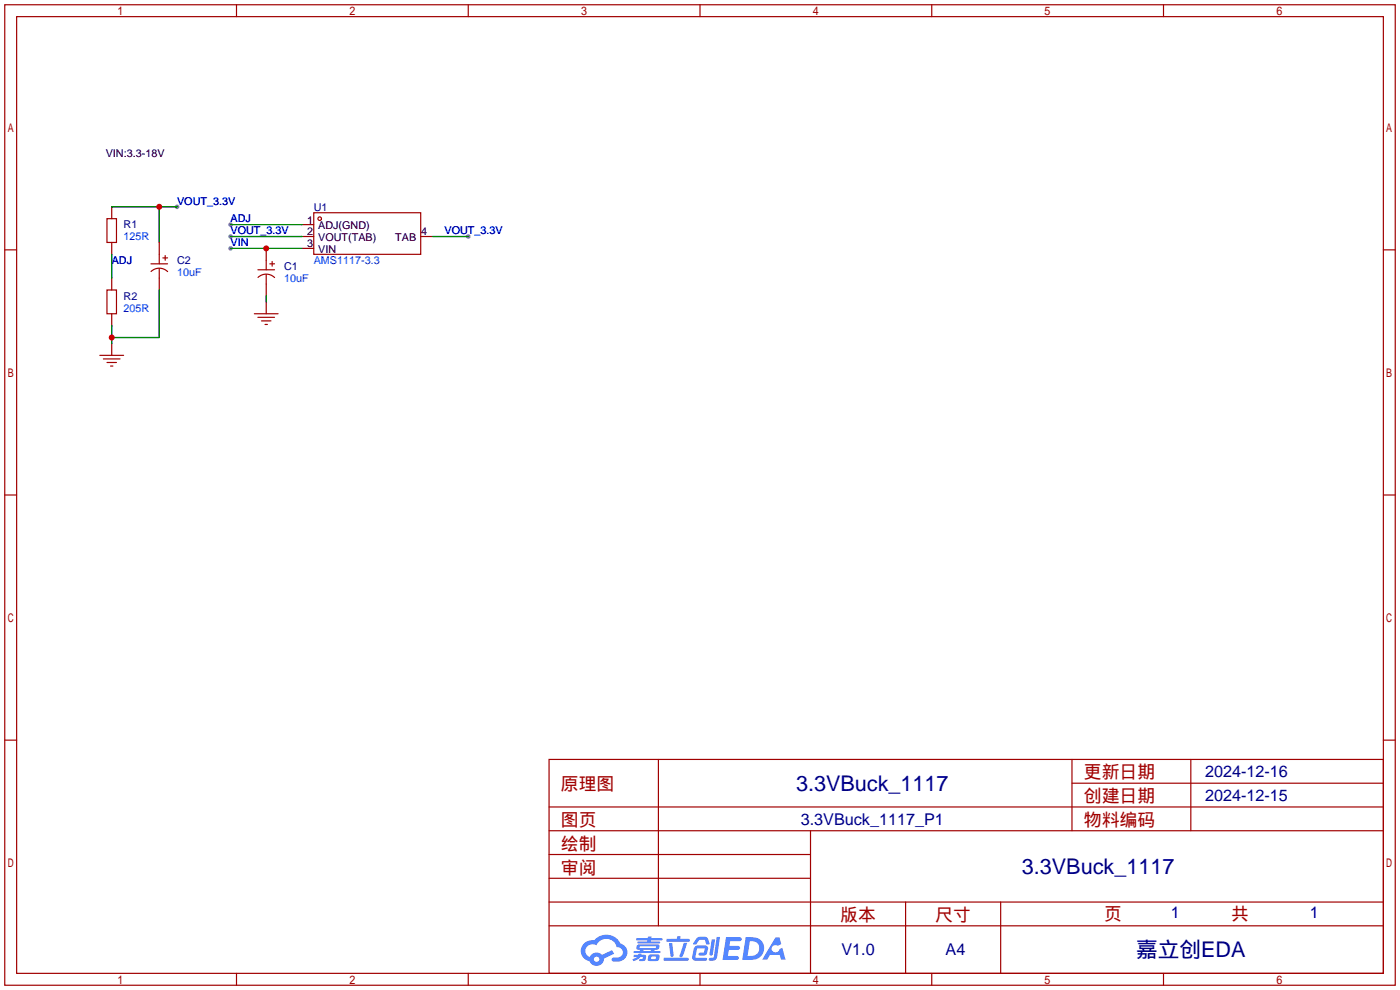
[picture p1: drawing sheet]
<svg xmlns="http://www.w3.org/2000/svg" width="299mm" height="212mm" viewBox="0 0 299 212" stroke-linecap="round" stroke-linejoin="round" font-family="sans-serif">
<g fill="#999">
<circle cx="49.3" cy="53.1" r=".51"/>
<circle cx="49.3" cy="50.5" r=".51"/>
<circle cx="37.8" cy="44.2" r=".51"/>
<circle cx="49.3" cy="48" r=".51"/>
<circle cx="100.1" cy="50.5" r=".51"/>
</g>
<g fill="none" stroke="#a10000" stroke-width=".25">
<path d="M1 1h297.2v209.6h-297.2zM3.6 3.6h292.1v204.4h-292.1zM50.5 1v2.6M100.1 1v2.6M149.6 1v2.6M199.1 1v2.6M248.7 1v2.6M1 53.4h2.6M295.7 53.4h2.5M1 105.8h2.6M295.7 105.8h2.5M1 158.2h2.6"/>
<path d="M295.7 158.2h2.5M117.3 162.3h178.4v45.7h-178.4zM117.3 177.5h178.4M117.3 172.5h178.4M140.7 162.3v35.6M173.2 177.5v30.5M229.1 162.3v15.2M229.1 167.4h66.6M254.5 162.3v15.2M117.3 182.6h55.9M117.3 197.9h178.4M117.3 192.8h178.4"/>
<path d="M117.3 187.7h55.9M193.5 192.8v15.2M213.9 192.8v15.2M50.5 208v2.6M100.1 208v2.6M149.6 208v2.6M199.1 208v2.6M248.7 208v2.6"/>
</g>
<g fill="#5487ff">
<path d="M155.2 200.3h2.6a.48 .48 0 0 1 .7 .4 .48 .48 0 0 1-.6 .4h-1.8l-.2 1.1h1.9a.43 .43 0 0 1 .4 .4 .43 .43 0 0 1-.5 .4h-1.9l-.2 1.3h1.7a.45 .45 0 0 1 .5 .2 .45 .45 0 0 1-.1 .6h-3.3z"/>
<path d="M165.7 200.3h.9l.4 1.5-.8 .3a.84 .84 0 0 0-1.2 .3 .84 .84 0 0 0 .4 1.1 .84 .84 0 0 0 1.1-.4l.1-.2 .6-.3 .7 2.5h-1l-.2-1h-2.1l-.6 1h-1.1z"/>
<path d="M152.1 200.8h.7l-.5 3.1a.36 .36 0 0 1-.3 .3 .36 .36 0 0 1-.4-.3z"/>
<path d="M153.2 200.2h.7l-.6 4.3a1.13 1.13 0 0 1-1.8 .6l.2-.4h.7l.2-.2z"/>
<path d="M148.9 200.6l.6-.4h1a.77 .77 0 0 1 .9 .5l.3 1-.2 .2h-.5l-.3-.9-.2-.2-1 .1-.7 1-.6-.1-.1-.2z"/>
<path d="M148.4 202.4l.6-.3h1.7a.81 .81 0 0 1 .7 .5 .81 .81 0 0 1-.2 .8 .81 .81 0 0 1-.9 .8h-.7a.32 .32 0 0 1-.3-.3 .32 .32 0 0 1 .4-.3h.7l.2-.9-1.6 .1-.4 1.8 2.2 .1a.32 .32 0 0 1 .3 .4 .32 .32 0 0 1-.4 .2h-2.2l-.5-.3-.1-.5z"/>
<path d="M141.9 204.7h5a.33 .33 0 0 1 .3 .3 .33 .33 0 0 1-.3 .3h-4.9l-.2-.1z"/>
<path d="M146.1 201.5h.8l-.7 2a.98 .98 0 0 1-.7 1.1l-.3-.3z"/>
<path d="M143 201.6h.7l.3 2.5a.34 .34 0 0 1-.3 .4 .34 .34 0 0 1-.4-.3z"/>
<path d="M142.5 200.7h2.1l.3-.6h.6l-.1 .6h1.7a.32 .32 0 0 1 .4 .3 .32 .32 0 0 1-.4 .3h-4.5l-.2-.2z"/>
<path d="M135.5 204.1h.9l.1-.3h.6v.3h.8a.82 .82 0 0 1-.5 1.3h-.8v-.4l.7-.1 .1-.3a.68 .68 0 0 0-1 .4l-1.1 .4-.1-.4 .9-.5h-.7z"/>
<path d="M136 200.5h2.4l.1-.3h.7v.3h2.2l.2 .3-.2 .2h-2.3v.2h1.8l.2 .3-.2 .1h-4.5l-.1-.4h2l.1-.2h-2.3l-.1-.2z"/>
<path d="M159.4 200.3l-.8 4.9h1.7a2.5 2.5 0 0 0 3-2.5 2.5 2.5 0 0 0-3.1-2.4zM160.3 201.1a1.61 1.61 0 0 1 2 1.5 1.61 1.61 0 0 1-1.8 1.7h-.7z"/>
<path d="M136.2 202a.55 .55 0 0 0-.2 .8 .55 .55 0 0 0 .7 .2l.1 .3h-1.3v.3l5.4 .1 .3-.2-.2-.2h-1.2l.2-.3a.7 .7 0 0 0 .8-.3 .7 .7 0 0 0 0-.8l-4.2-.1zM136.8 202.3l3.3-.1 .1 .1-.2 .3h-3.2zM137.5 203h1.7l-.2 .3h-1.4z"/>
<path d="M138.6 204.2a1.05 1.05 0 0 0 0 1.2 2.91 2.91 0 0 0 2.2-.2 .98 .98 0 0 0 0-1.2h-1.6zM139.2 204.5l.9-.1 .1 .4-.2 .2-.8-.1z"/>
<path d="M124.9 201.6a2.23 2.23 0 0 0-.7 2.3 2.23 2.23 0 0 0 1.8 1.6 1.58 1.58 0 0 0 1.8 .9 1.58 1.58 0 0 0 1.3-1.5l2.2-1.1-.5-.7-2.1 1a1.65 1.65 0 0 0-2.7 .4 1.45 1.45 0 0 1-.8-1.9 1.45 1.45 0 0 1 2-.7l.3 .1a2.3 2.3 0 0 1 2.3-1.3 2.3 2.3 0 0 1 2 1.7 1.12 1.12 0 0 1 1.3 1 1.12 1.12 0 0 1-1.1 1.2h-.7a.45 .45 0 0 0-.6 .4 .45 .45 0 0 0 .5 .5 2.21 2.21 0 0 0 2.2-.5 2.21 2.21 0 0 0 .5-2.3 2.13 2.13 0 0 0-1.3-1.1 3.3 3.3 0 0 0-5.6-.7l-1.1 .1zM127 205a.57 .57 0 0 1 1.1 0 .57 .57 0 0 1-1.1 0z"/>
</g>
<g fill="none" stroke="#a10000" stroke-width=".25">
<path d="M22.9 46.7h2v5.1h-2zM32.3 56.4h3.5M32.3 58a2.54 2.54 0 0 1 3.5 0M34 54.4v2M34 57.4v2M34.8 55.1h1M35.3 54.6v1M55.1 57.7h3.6M55.1 59.3a2.54 2.54 0 0 1 3.6 0M56.9 55.6v2.1M56.9 58.7v2M57.7 56.4h1"/>
<path d="M58.2 55.9v1M67.1 45.5h22.8v8.9h-22.8zM21.3 75.9h5.1M22.1 76.7h3.6M22.9 62h2v5.1h-2zM22.9 77.5h2M23.6 78.2h.5M54.4 67.1h5M55.1 67.8h3.6M55.9 68.6h2M56.6 69.3h.5"/>
<circle cx="68.3" cy="46.7" r=".38"/>
</g>
<g fill="none" stroke="#870000" stroke-width=".25">
<path d="M23.9 44.2v2.5M23.9 51.8v2.6M23.9 59.4v2.6M34 51.8v2.6M34 59.4v2.6M56.9 53.1v2.5M64.5 48h2.6M64.5 50.5h2.6M64.5 53.1h2.6M89.9 50.5h2.6M23.9 67.1v2.5M23.9 73.4v2.5"/>
<path d="M56.9 60.7v2.5M56.9 64.5v2.6"/>
</g>
<path d="M23.9 44.2h13.9M23.9 54.4v5M34 44.2v7.6M49.3 53.1h15.2M49.3 50.5h15.2M49.3 48h15.2M92.5 50.5h7.6M23.9 69.6v3.8M34 62v10.1h-10.1M56.9 63.2v1.3" fill="none" stroke="#008700" stroke-width=".25"/>
<g fill="#c00">
<circle cx="56.9" cy="53.1" r=".63"/>
<circle cx="34" cy="44.2" r=".63"/>
<circle cx="23.9" cy="72.1" r=".63"/>
</g>
<g font-size="4.6" fill="#000080">
<text x="170.1" y="169">3.3VBuck_1117</text>
<text x="218.4" y="186.8">3.3VBuck_1117</text>
<text x="242.8" y="204.6">嘉立创EDA</text>
</g>
<g font-size="3.8" fill="#a00000">
<text x="231.6" y="166.4">更新日期</text>
<text x="119.9" y="168.9">原理图</text>
<text x="231.6" y="171.5">创建日期</text>
<text x="119.9" y="176.5">图页</text>
<text x="231.6" y="176.5">物料编码</text>
<text x="119.9" y="181.6">绘制</text>
<text x="119.9" y="186.7">审阅</text>
<text x="179.6" y="196.9">版本</text>
<text x="199.9" y="196.9">尺寸</text>
<text x="236" y="196.6">页</text>
<text x="263.1" y="196.6">共</text>
</g>
<g font-size="3.5" fill="#000080">
<text x="257.6" y="166.1">2024-12-16</text>
<text x="257.6" y="171.1">2024-12-15</text>
<text x="171.1" y="176.2">3.3VBuck_1117_P1</text>
<text x="250.2" y="196.3">1</text>
<text x="280" y="196.3">1</text>
<text x="179.8" y="204.2">V1.0</text>
<text x="202.1" y="204.2">A4</text>
</g>
<g font-size="2.3">
<text x="22.6" y="33.6">VIN:3.3-18V</text>
<text x="65.6" y="47.8">1</text>
<text x="65.6" y="50.3">2</text>
<text x="65.6" y="52.9">3</text>
<text x="68" y="49">ADJ(GND)</text>
<text x="68" y="51.6">VOUT(TAB)</text>
<text x="84.5" y="51.6">TAB</text>
<text x="90" y="50.3">4</text>
<text x="68" y="54.1">VIN</text>
</g>
<g font-size="2.3" fill="#00f">
<text x="37.8" y="43.7">VOUT_3.3V</text>
<text x="49.3" y="47.5">ADJ</text>
<text x="26.4" y="51.4">125R</text>
<text x="49.3" y="52.6">VIN</text>
<text x="49.3" y="50.1">VOUT_3.3V</text>
<text x="95" y="50.1">VOUT_3.3V</text>
<text x="23.9" y="56.4">ADJ</text>
<text x="37.8" y="59">10uF</text>
<text x="67.1" y="56.4">AMS1117-3.3</text>
<text x="60.7" y="60.2">10uF</text>
<text x="26.4" y="66.6">205R</text>
</g>
<g font-size="2.3" fill="#000080">
<text x="67.1" y="45">U1</text>
<text x="26.4" y="48.8">R1</text>
<text x="37.8" y="56.4">C2</text>
<text x="60.7" y="57.7">C1</text>
<text x="26.4" y="64.1">R2</text>
</g>
</svg>
